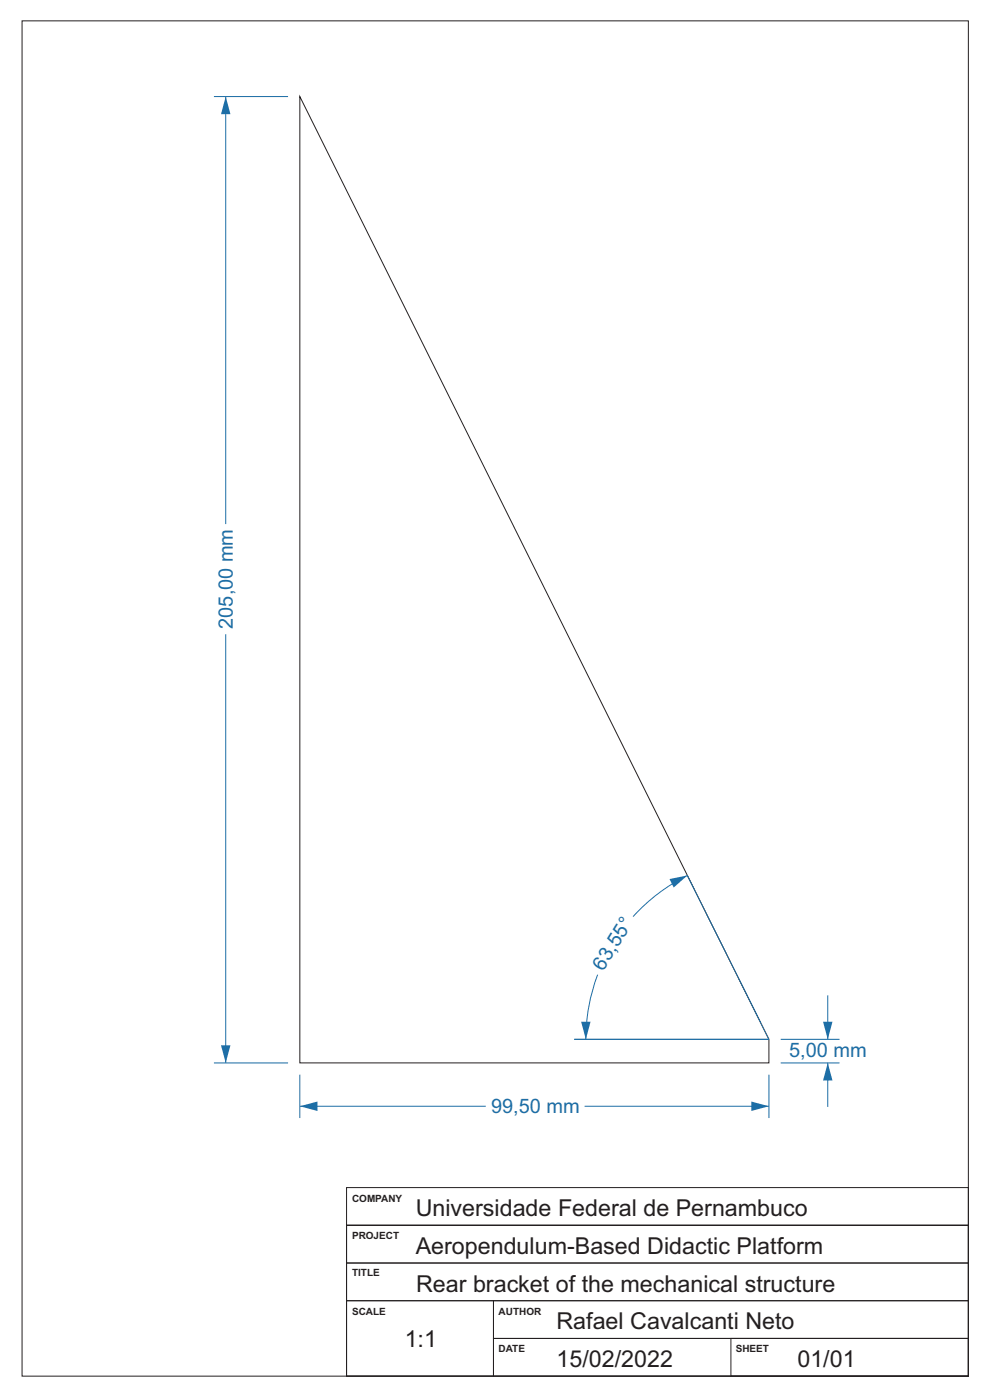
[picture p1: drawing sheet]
<svg xmlns="http://www.w3.org/2000/svg" width="210mm" height="297mm" viewBox="0 0 210 297" stroke-linecap="round" stroke-linejoin="round" font-family="sans-serif">
<path d="M4.7 4.4h200.7v287.5h-200.7zM63.6 20.5l99.5 200v5h-99.5zM73.5 259.9h131.9v32h-131.9zM73.5 259.9h131.9v8h-131.9zM73.5 251.9h131.9v8h-131.9zM73.5 267.9h131.9v8h-131.9zM73.5 275.9h31.2v16h-31.2zM104.7 275.9h100.7v8h-100.7zM104.7 283.9h100.7v8h-100.7zM155 283.9h50.4v8h-50.4z" fill="none" stroke="#231f20" stroke-width=".21"/>
<path d="M63.6 228v9.2M124 234.7h39.1M163.1 228v9.2" fill="none" stroke="#1d6ea6" stroke-width=".21"/>
<path d="M159.4 233.7l3.7 1-3.7 1z" fill="#1d6ea6"/>
<path d="M63.6 234.7h39.5" fill="none" stroke="#1d6ea6" stroke-width=".21"/>
<path d="M63.6 234.7l3.7-1v2z" fill="#1d6ea6"/>
<path d="M165.6 225.5h12.5M165.6 220.5h12.5M175.6 225.5v9.3" fill="none" stroke="#1d6ea6" stroke-width=".21"/>
<path d="M175.6 225.5l1 3.7h-2z" fill="#1d6ea6"/>
<path d="M175.6 211.2v9.3" fill="none" stroke="#1d6ea6" stroke-width=".21"/>
<path d="M174.6 216.8h2l-1 3.7z" fill="#1d6ea6"/>
<path d="M45.4 20.5h15.7M47.9 20.5v90.7M45.4 225.5h15.7" fill="none" stroke="#1d6ea6" stroke-width=".21"/>
<path d="M47.9 20.5l1 3.7h-2z" fill="#1d6ea6"/>
<path d="M47.9 134.6v90.9" fill="none" stroke="#1d6ea6" stroke-width=".21"/>
<path d="M46.9 221.8h2l-1 3.7z" fill="#1d6ea6"/>
<path d="M145.8 185.8l17.3 34.7h-41.3M126.8 206.8a38.8 38.8 0 0 0-2.5 13.7" fill="none" stroke="#1d6ea6" stroke-width=".21"/>
<path d="M123.3 216.8h2l-1 3.7z" fill="#1d6ea6"/>
<path d="M145.8 185.7a38.8 38.8 0 0 0-11.5 8.8" fill="none" stroke="#1d6ea6" stroke-width=".21"/>
<path d="M142 186.5l3.8-.8-2.9 2.6z" fill="#1d6ea6"/>
<g font-size="4.9" fill="#231f20">
<text x="88.2" y="257.9">Universidade Federal de Pernambuco</text>
<text x="88.2" y="265.9">Aeropendulum-Based Didactic Platform</text>
<text x="88.3" y="274">Rear bracket of the mechanical structure</text>
<text x="118" y="281.9">Rafael Cavalcanti Neto</text>
<text x="85.8" y="285.7">1:1</text>
<text x="118" y="290">15/02/2022</text>
<text x="169.1" y="290">01/01</text>
</g>
<g font-size="4.2" fill="#1d6ea6">
<text x="49.4" y="133.4" transform="rotate(-90 49.4 133.4)">205,00 mm</text>
<text x="127.9" y="206.2" transform="rotate(-58 127.9 206.2)">63,55°</text>
<text x="167.4" y="224.2">5,00 mm</text>
<text x="104.2" y="236.2">99,50 mm</text>
</g>
<g font-size="2.1" fill="#231f20">
<text x="74.7" y="254.9">COMPANY</text>
<text x="74.7" y="262.9">PROJECT</text>
<text x="74.7" y="270.8">TITLE</text>
<text x="74.7" y="278.9">SCALE</text>
<text x="105.8" y="278.9">AUTHOR</text>
<text x="105.8" y="286.9">DATE</text>
<text x="156.1" y="286.9">SHEET</text>
</g>
</svg>
